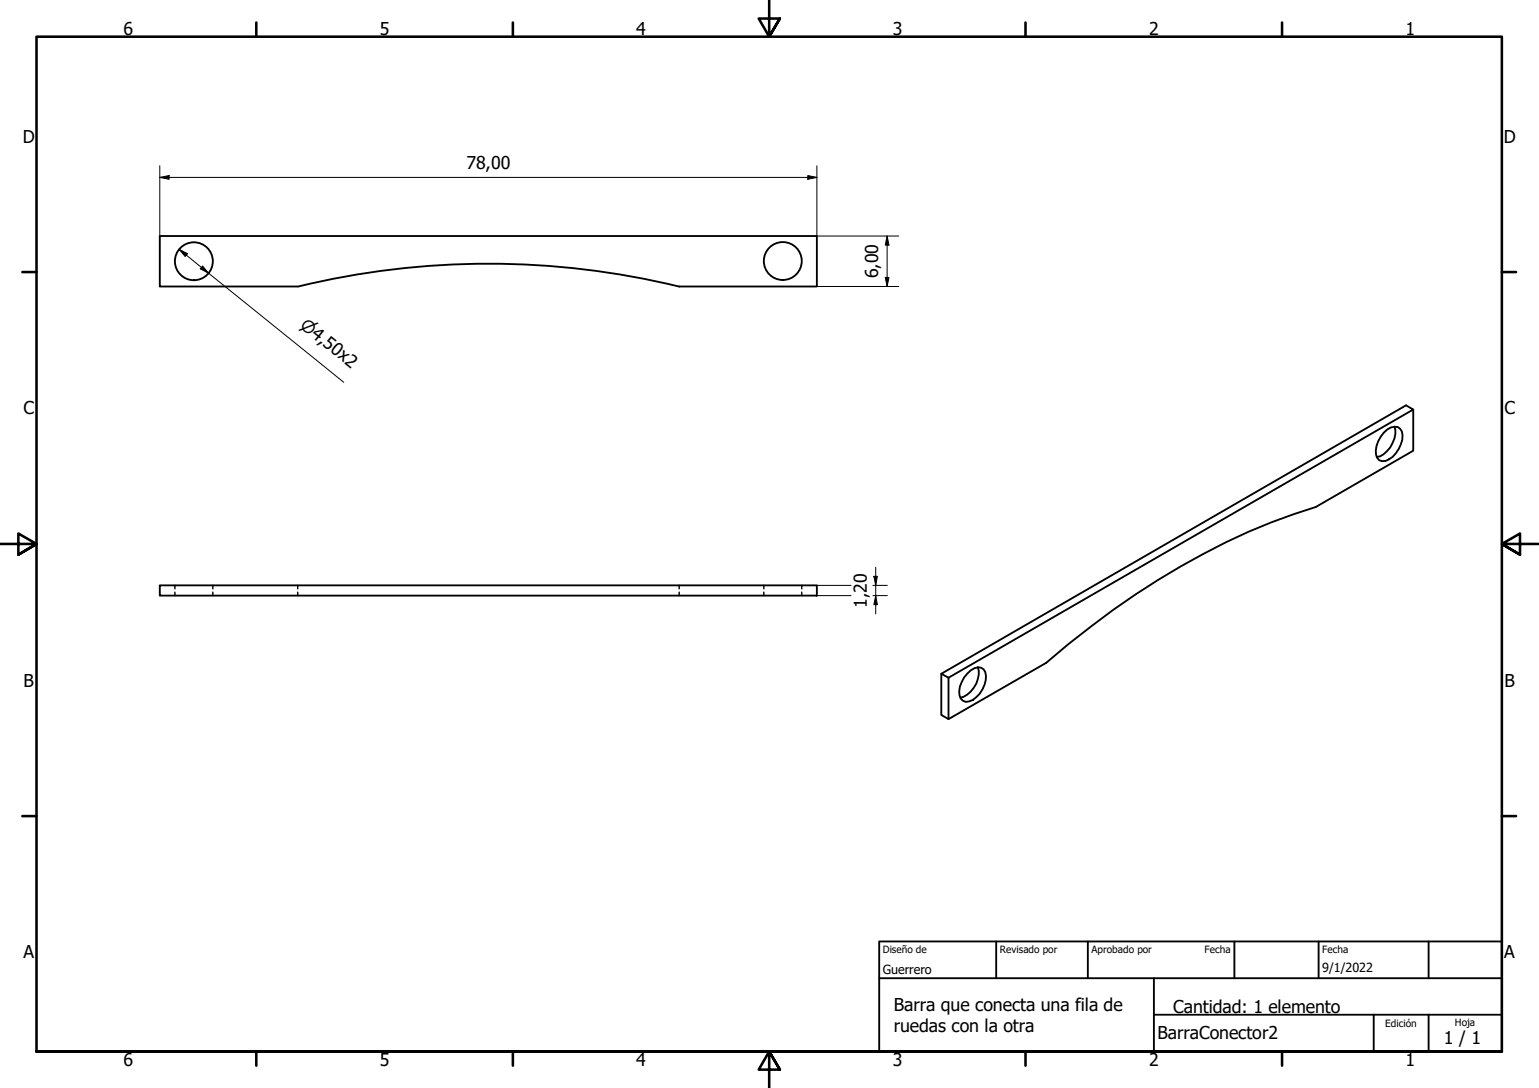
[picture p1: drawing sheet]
<svg xmlns="http://www.w3.org/2000/svg" width="420mm" height="297mm" viewBox="0 0 420 297" stroke-linecap="round" stroke-linejoin="round" font-family="sans-serif">
<!-- layer: Visible (ISO) -->
<g fill="none" stroke="#000" stroke-width=".51">
<path d="M81.3 78.2h-37.7v-13.8h179.4v13.8h-37.6a220.3 220.3 0 0 0-104 0M377.8 118.2a3.8 3.8 0 0 1 3.8-1.6 2.83 2.83 0 0 1 1.2 3.4 7.9 7.9 0 0 1-4.5 5.8 1.94 1.94 0 0 1-2.6-1.7 7.4 7.4 0 0 1 2.1-5.9zM380.7 116.5a7.1 7.1 0 0 1-2.9 7.5l-1 .6-.9 .2M385.8 111.8v11.2l-26.6 15.4a187.5 187.5 0 0 0-55.4 28.1l-12.1 9.4-6.1 5.1-26.6 15.3-2-1.1v-11.3M43.6 159.8h179.4v2.8h-179.4zM259 185l126.8-73.2-1.9-1.1-126.9 73.2 2 1.1v11.3M264.1 183.9a3.8 3.8 0 0 1 3.7-1.6 2.79 2.79 0 0 1 1.3 3.4 7.3 7.3 0 0 1-4.6 5.8 1.99 1.99 0 0 1-2.6-1.7 7 7 0 0 1 2.2-5.9zM267 182.2a7 7 0 0 1-4.8 8.3"/>
<circle cx="52.9" cy="71.3" r="5.2"/>
<circle cx="213.7" cy="71.3" r="5.2"/>
</g>
<!-- layer: Oculto (ISO) -->
<path d="M47.8 159.8v1M58.1 159.8v1M81.3 159.8v1M185.4 159.8v1M208.5 159.8v1M218.9 159.8v1M47.8 161.7v.9M58.1 161.7v.9M81.3 161.7v.9M185.4 161.7v.9M208.5 161.7v.9M218.9 161.7v.9" fill="none" stroke="#000" stroke-width=".38"/>
<!-- layer: Borde (ISO) -->
<g fill="none" stroke="#000" stroke-width=".7">
<path d="M70 6.1v3.9M140 6.1v3.9M210 0v10l-2.9-4.9h5.8l-2.9 4.9 2.9-4.9M280 6.1v3.9M350 6.1v3.9M6.1 74.3h3.9M410 74.3h3.9M0 148.5h10l-5-2.8v5.7l5-2.9-5 2.9M420 148.5h-10l5-2.8v5.7l-5-2.9 5 2.9M6.1 222.8h3.9M410 222.8h3.9M10 287.1v-277.1h400v277.1h-400h400"/>
<path d="M70 287.1v3.8M140 287.1v3.8M212.9 292l-2.9-4.9 2.9 4.9h-5.8l2.9-4.9v9.9M280 287.1v3.8M350 287.1v3.8"/>
</g>
<path d="M240 257h170v30.1h-170zM272 257v10.1M297 257v10.1M337 257v10.1M360 257v10.1M390 257v10.1M240 267.1h170M315 277h95M315 267.1v20M375 277v10.1M390 277v10.1" fill="none" stroke="#000" stroke-width=".51"/>
<!-- layer: Cota (ISO) -->
<g fill="none" stroke="#000" stroke-width=".27">
<path d="M43.6 48.4l2.6-.5v1zM43.6 48.4h179.4M43.6 45.3v19.1M220.5 47.9l2.5 .5-2.5 .5zM223 45.3v19.1h22.4M48.9 68.1l2.3 1.2-.7 .7zM48.9 68.1l45 36.3M55.3 72.6l1.7 2-2.3-1.2zM223 78.2h22.4M241.7 75.7h1l-.5 2.5zM242.2 64.4l.5 2.5h-1zM242.2 64.4v13.8"/>
<path d="M223 159.8h9.3M238.3 159.8h4M238.6 157.3h.9l-.4 2.5zM239.1 154.9v12.7M223 162.6h9.3M238.3 162.6h4M239.1 162.6l.4 2.5h-.9z"/>
</g>
<g fill="#000">
<path d="M43.6 48.4l2.6-.5v1z" fill-rule="evenodd"/>
<path d="M220.5 47.9l2.5 .5-2.5 .5z" fill-rule="evenodd"/>
<path d="M48.9 68.1l2.3 1.2-.7 .7z" fill-rule="evenodd"/>
<path d="M55.3 72.6l1.7 2-2.3-1.2z" fill-rule="evenodd"/>
<path d="M241.7 75.7h1l-.5 2.5z" fill-rule="evenodd"/>
<path d="M242.2 64.4l.5 2.5h-1z" fill-rule="evenodd"/>
<path d="M238.6 157.3h.9l-.4 2.5z" fill-rule="evenodd"/>
<path d="M239.1 162.6l.4 2.5h-.9z" fill-rule="evenodd"/>
</g>
<g font-size="4.8">
<text x="33.7" y="9.6">6</text>
<text x="103.7" y="9.6">5</text>
<text x="173.7" y="9.6">4</text>
<text x="243.7" y="9.6">3</text>
<text x="313.7" y="9.6">2</text>
<text x="383.7" y="9.6">1</text>
<text x="6.2" y="38.9">D</text>
<text x="410.5" y="38.9">D</text>
<text x="127.4" y="46">78,00</text>
<text x="239.8" y="76" transform="rotate(-90 239.8 76)">6,00</text>
<text x="6.4" y="113.1">C</text>
<text x="410.7" y="113.1">C</text>
<text x="236.7" y="165.9" transform="rotate(-90 236.7 165.9)">1,20</text>
<text x="6.4" y="187.4">B</text>
<text x="410.7" y="187.4">B</text>
<text x="6.4" y="261.7">A</text>
<text x="410.7" y="261.7">A</text>
<text x="244" y="275.9">Barra que conecta una fila de</text>
<text x="244" y="281.7">ruedas con la otra</text>
<text x="320.3" y="276.5">Cantidad: 1 elemento</text>
<text x="316" y="283.8">BarraConector2</text>
<text x="394.2" y="285">1 / 1</text>
<text x="33.7" y="290.9">6</text>
<text x="103.7" y="290.9">5</text>
<text x="173.7" y="290.9">4</text>
<text x="243.7" y="290.9">3</text>
<text x="313.7" y="290.9">2</text>
<text x="383.7" y="290.9">1</text>
</g>
<text font-size="4.6" x="81.7" y="89.2" transform="rotate(39 81.7 89.2)">⌀4,50x2</text>
<g font-size="3.4">
<text x="241" y="266">Guerrero</text>
<text x="361" y="265.5">9/1/2022</text>
</g>
<g font-size="2.7">
<text x="241" y="260.2">Diseño de</text>
<text x="273" y="260.1">Revisado por</text>
<text x="298" y="260.1">Aprobado por</text>
<text x="328.9" y="260.1">Fecha</text>
<text x="361" y="260.1">Fecha</text>
<text x="378.2" y="280.3">Edición</text>
<text x="397.2" y="280">Hoja</text>
</g>
</svg>
